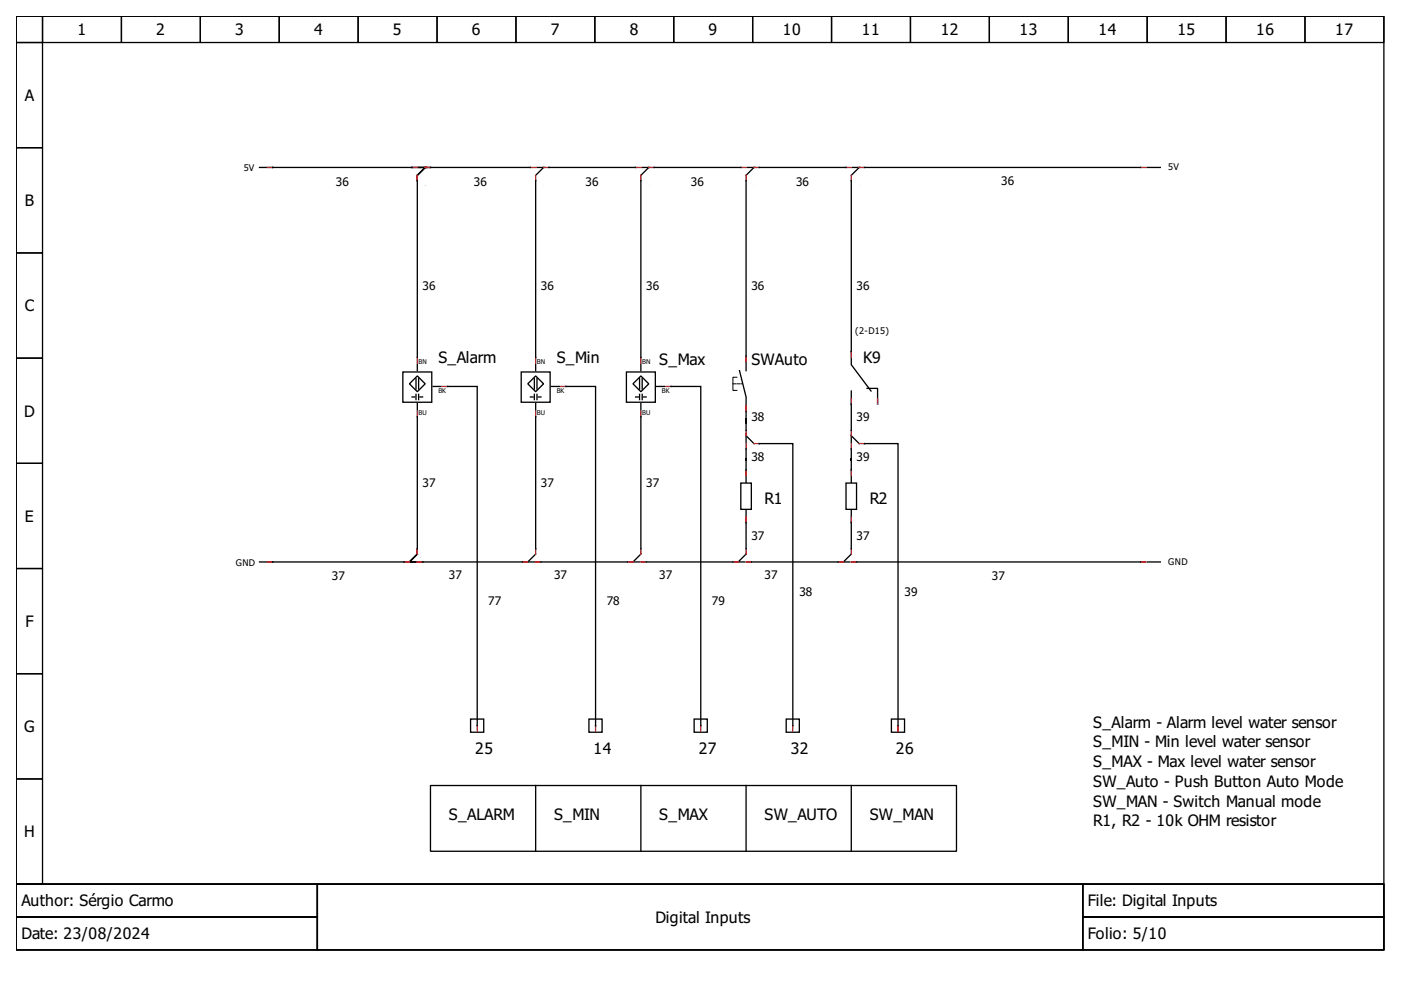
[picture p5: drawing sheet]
<svg xmlns="http://www.w3.org/2000/svg" width="297mm" height="210mm" viewBox="0 0 297 210" stroke-linecap="round" stroke-linejoin="round" font-family="sans-serif">
<g fill="none" stroke="#000" stroke-width=".28">
<path d="M3.4 3.4h290v184.1h-290zM3.4 3.4h5.6v5.6h-5.6zM3.4 9h5.6v22.3h-5.6zM9 3.4h16.7v5.6h-16.7zM25.7 3.4h16.8v5.6h-16.8zM42.5 3.4h16.7v5.6h-16.7zM59.2 3.4h16.7v5.6h-16.7zM75.9 3.4h16.8v5.6h-16.8zM92.7 3.4h16.7v5.6h-16.7zM109.4 3.4h16.7v5.6h-16.7zM126.1 3.4h16.7v5.6h-16.7zM142.8 3.4h16.8v5.6h-16.8z"/>
<path d="M159.6 3.4h16.7v5.6h-16.7zM176.3 3.4h16.7v5.6h-16.7zM193 3.4h16.8v5.6h-16.8zM209.8 3.4h16.7v5.6h-16.7zM226.5 3.4h16.7v5.6h-16.7zM243.2 3.4h16.8v5.6h-16.8zM260 3.4h16.7v5.6h-16.7zM276.7 3.4h16.7v5.6h-16.7zM3.4 31.3h5.6v22.3h-5.6zM180.8 35.5h1.6M182.2 35.5l-1.7 1.7M3.4 53.6h5.6v22.3h-5.6z"/>
<path d="M3.4 75.9h5.6v22.3h-5.6zM85.4 78.9h6.1v6.4h-6.1zM88.5 77.2v1.4M132.8 78.9h6.1v6.4h-6.1zM135.9 79.7l1.7 1.7-1.7 1.7-1.7-1.7zM135.9 77.2v1.4M156.8 78.6l1.4 5.6v2.8M158.2 75.8v2.8M180.5 74.5v2.8l4.2 5.6M3.4 98.2h5.6v22.3h-5.6zM86.8 81.4l1.7-1.7 1.7 1.7-1.7 1.7zM87.4 84.2h.5"/>
<path d="M88.2 80.3v2.2M88.2 83.6v1.1M88.5 85.6v1.4M88.8 80.3v2.2M88.8 83.6v1.1M89 84.2h.6M91.8 81.9h1.7M134.8 84.2h.5M135.6 80.3v2.2M135.6 83.6v1.1M135.9 85.6v1.4M136.2 80.3v2.2"/>
<path d="M136.2 83.6v1.1M136.4 84.2h.6M139.2 81.9h1.7M158.2 92.1v1.7M158.2 99.6v11.2M158.2 92.4l1.7 1.7M180.5 82.9v2.8M180.5 92.1v1.7M180.5 92.4l1.7 1.7M183.8 82.3h2.3v3.4M86.5 119.1h1.7M88.5 117.5l-1.7 1.6"/>
<path d="M111.6 119.1h1.7M113.6 117.5l-1.7 1.6M133.9 119.1h1.7M135.9 117.5l-1.7 1.6M243.2 119.1h2.8M3.4 120.5h5.6v22.3h-5.6zM3.4 142.8h5.6v22.4h-5.6zM3.4 165.2h5.6v22.3h-5.6zM91.3 166.5h111.5v14h-111.5zM113.6 166.5v14M135.9 166.5v14M158.2 166.5v14"/>
<path d="M180.5 166.5v14M3.4 187.5h290v13.9h-290zM3.4 187.5h63.9v6.9h-63.9zM3.4 194.4h63.9v7h-63.9zM67.3 187.5h162.3v13.9h-162.3zM229.6 187.5h63.8v6.9h-63.8zM229.6 194.4h63.8v7h-63.8z"/>
</g>
<g fill="none" stroke="#f00" stroke-width=".28">
<path d="M179.4 35.5h1.1M180.5 37.2v1.1M182.2 35.5h1.1M88.5 75.8v1.1M135.9 75.8v1.1M158.2 75.5v1.1M180.5 74.5v1.2M88.5 87.2v1.2M93.8 81.9h1.1M135.9 87.2v1.2M141.2 81.9h1.1M158.2 86.1v1.1"/>
<path d="M158.2 91.3v1.1M158.2 94.1v1.1M159.9 94.1h1.1M180.5 84.6v1.1M180.5 91.3v1.1M180.5 94.1v1.1M182.2 94.1h1.1M186.1 84.6v1.1M85.7 119.1h1.1M88.5 119.1h1.1M88.5 116.4v1.1M110.8 119.1h1.1"/>
<path d="M113.6 119.1h1.1M113.6 116.4v1.1M133.1 119.1h1.1M135.9 119.1h1.1M135.9 116.4v1.1M241.8 119.1h1.1"/>
</g>
<g fill="none" stroke="#00f" stroke-width=".28">
<path d="M179.4 35.5h.1M180.5 38.3h.1M183.3 35.5h.1M88.5 75.8h.1M135.9 75.8h.1M158.2 75.5h.1M180.5 74.5h.1M88.5 88.4h.1M94.9 81.9h.1M135.9 88.4h.1M142.3 81.9h.1M158.2 95.2h.1"/>
<path d="M158.2 91.3h.1M158.2 87.2h.1M161 94.1h.1M180.5 95.2h.1M180.5 91.3h.1M180.5 85.7h.1M183.3 94.1h.1M186.1 85.7h.1M85.7 119.1h.1M88.5 116.4h.1M89.6 119.1h.1M110.8 119.1h.1"/>
<path d="M113.6 116.4h.1M114.7 119.1h.1M133.1 119.1h.1M135.9 116.4h.1M137 119.1h.1M241.8 119.1h.1"/>
</g>
<path d="M155.4 81.4h1.9" fill="none" stroke="#000" stroke-width=".21" stroke-dasharray=".6 .3"/>
<path d="M156.2 80h-.8v2.8h.8" fill="none" stroke="#000" stroke-width=".21"/>
<path d="M157.1 102.4h2.2v5.6h-2.2z" fill-rule="evenodd" fill="#fff" stroke="#000" stroke-width=".28"/>
<g fill="none" stroke="#f00" stroke-width=".28">
<path d="M56.7 35.5h1.1M87.4 35.5h1.1M88.5 37.2v1.1M90.2 35.5h1.1M112.5 35.5h1.1M113.6 37.2v1.1M115.2 35.5h1.2M134.8 35.5h1.1M135.9 37.2v1.1M137.6 35.5h1.1M157.1 35.5h1.1M158.2 37.2v1.1"/>
<path d="M159.9 35.5h1.1M241.8 35.5h1.1M113.6 75.8v1.1M113.6 87.2v1.2M118.9 81.9h1.1M158.2 99.6v1.1M85.7 119.1h1.1M88.5 119.1h1.1M88.5 116.4v1.1M155.4 119.1h1.1M158.2 109.7v1.1M158.2 116.4v1.1"/>
<path d="M158.2 119.1h1.1M101.2 153.9v1.1M126.3 153.9v1.1M168.1 153.9v1.1"/>
</g>
<g fill="none" stroke="#00f" stroke-width=".28">
<path d="M57.8 35.5h.1M87.4 35.5h.1M88.5 38.3h.1M91.3 35.5h.1M112.5 35.5h.1M113.6 38.3h.1M116.4 35.5h.1M134.8 35.5h.1M135.9 38.3h.1M138.7 35.5h.1M157.1 35.5h.1M158.2 38.3h.1"/>
<path d="M161 35.5h.1M241.8 35.5h.1M113.6 75.8h.1M113.6 88.4h.1M120 81.9h.1M158.2 99.6h.1M85.7 119.1h.1M88.5 116.4h.1M89.6 119.1h.1M155.4 119.1h.1M158.2 110.8h.1M158.2 116.4h.1"/>
<path d="M159.3 119.1h.1M101.2 153.9h.1M126.3 153.9h.1M168.1 153.9h.1"/>
</g>
<g fill="none" stroke="#000" stroke-width=".28">
<path d="M55 35.5h2.8M88.8 35.5h1.6M90.2 35.5l-1.7 1.7M113.9 35.5h1.6M115.2 35.5l-1.6 1.7M136.2 35.5h1.6M137.6 35.5l-1.7 1.7M158.5 35.5h1.6M159.9 35.5l-1.7 1.7M243.2 35.5h2.8M110.5 78.9h6.1v6.4h-6.1zM113.6 77.2v1.4"/>
<path d="M111.9 81.4l1.7-1.7 1.6 1.7-1.6 1.7zM112.5 84.2h.5M113.3 80.3v2.2M113.3 83.6v1.1M113.6 85.6v1.4M113.9 80.3v2.2M113.9 83.6v1.1M114.1 84.2h.6M116.9 81.9h1.7M180.5 99.6v11.2M86.5 119.1h1.7M88.5 117.5l-1.7 1.6"/>
<path d="M156.2 119.1h1.7M158.2 117.5l-1.7 1.6M99.8 152.5h2.8v2.7h-2.8zM124.9 152.5h2.8v2.7h-2.8zM166.7 152.5h2.8v2.7h-2.8z"/>
</g>
<path d="M179.4 102.4h2.2v5.6h-2.2z" fill-rule="evenodd" fill="#fff" stroke="#000" stroke-width=".28"/>
<path d="M87.4 35.5h1.1M88.5 37.2v1.1M90.2 35.5h1.1M180.5 99.6v1.1M56.7 119.1h1.1M177.7 119.1h1.1M180.5 109.7v1.1M180.5 116.4v1.1M180.5 119.1h1.1M148.6 153.9v1.1M190.4 153.9v1.1" fill="none" stroke="#f00" stroke-width=".28"/>
<path d="M87.4 35.5h.1M88.5 38.3h.1M91.3 35.5h.1M180.5 99.6h.1M57.8 119.1h.1M177.7 119.1h.1M180.5 110.8h.1M180.5 116.4h.1M181.6 119.1h.1M148.6 153.9h.1M190.4 153.9h.1" fill="none" stroke="#00f" stroke-width=".28"/>
<g fill="none" stroke="#000" stroke-width=".28">
<path d="M57.8 35.5h29.6M88.5 38.3v37.5M88.8 35.5h1.6M90.2 35.5l-1.7 1.7M91.3 35.5h21.2M113.6 38.3v37.5M116.4 35.5h18.4M135.9 38.3v37.5M138.7 35.5h18.4M158.2 38.3v37.2M161 35.5h18.4M180.5 38.3v36.2"/>
<path d="M183.3 35.5h58.5M88.5 88.4v28M94.9 81.9h6.3v72M113.6 88.4v28M120 81.9h6.3v72M135.9 88.4v28M142.3 81.9h6.3v72M158.2 95.2v4.4M158.2 87.2v4.1M161 94.1h7.1v59.8M180.5 85.7v5.6M180.5 95.2v4.4"/>
<path d="M183.3 94.1h7.1v59.8M55 119.1h30.7M89.6 119.1h21.2M114.7 119.1h18.4M137 119.1h18.4M158.2 110.8v5.6M159.3 119.1h18.4M178.5 119.1h1.7M180.5 110.8v5.6M180.5 117.5l-1.7 1.6M181.6 119.1h60.2M147.2 152.5h2.8v2.7h-2.8z"/>
<path d="M189 152.5h2.8v2.7h-2.8z"/>
</g>
<g font-size="3.3">
<text x="16.4" y="7.5">1</text>
<text x="33.1" y="7.5">2</text>
<text x="49.9" y="7.5">3</text>
<text x="66.6" y="7.5">4</text>
<text x="83.3" y="7.5">5</text>
<text x="100" y="7.5">6</text>
<text x="116.8" y="7.5">7</text>
<text x="133.5" y="7.5">8</text>
<text x="150.2" y="7.5">9</text>
<text x="166" y="7.5">10</text>
<text x="182.7" y="7.5">11</text>
<text x="199.4" y="7.5">12</text>
<text x="216.2" y="7.5">13</text>
<text x="232.9" y="7.5">14</text>
<text x="249.6" y="7.5">15</text>
<text x="266.4" y="7.5">16</text>
<text x="283.1" y="7.5">17</text>
<text x="5.3" y="21.4">A</text>
<text x="5.3" y="43.7">B</text>
<text x="5.3" y="66">C</text>
<text x="92.9" y="77.1">S_Alarm</text>
<text x="118" y="77.1">S_Min</text>
<text x="139.8" y="77.5">S_Max</text>
<text x="159.3" y="77.5">SWAuto</text>
<text x="183" y="77">K9</text>
<text x="5.1" y="88.3">D</text>
<text x="162.1" y="106.9">R1</text>
<text x="184.4" y="106.9">R2</text>
<text x="5.3" y="110.6">E</text>
<text x="5.4" y="132.9">F</text>
<text x="5.1" y="155.3">G</text>
<text x="231.8" y="154.3">S_Alarm - Alarm level water sensor</text>
<text x="100.7" y="159.9">25</text>
<text x="125.8" y="159.9">14</text>
<text x="148.1" y="159.9">27</text>
<text x="167.7" y="159.9">32</text>
<text x="190" y="159.9">26</text>
<text x="231.8" y="158.5">S_MIN - Min level water sensor</text>
<text x="231.8" y="162.6">S_MAX - Max level water sensor</text>
<text x="231.8" y="166.8">SW_Auto - Push Button Auto Mode</text>
<text x="95.2" y="173.8">S_ALARM</text>
<text x="117.5" y="173.8">S_MIN</text>
<text x="139.8" y="173.8">S_MAX</text>
<text x="162.1" y="173.8">SW_AUTO</text>
<text x="184.4" y="173.8">SW_MAN</text>
<text x="231.8" y="171">SW_MAN - Switch Manual mode</text>
<text x="5.1" y="177.6">H</text>
<text x="231.8" y="175.2">R1, R2 - 10k OHM resistor</text>
<text x="4.6" y="192.2">Author: Sérgio Carmo</text>
<text x="138.9" y="195.7">Digital Inputs</text>
<text x="230.7" y="192.2">File: Digital Inputs</text>
<text x="4.6" y="199.2">Date: 23/08/2024</text>
<text x="230.7" y="199.2">Folio: 5/10</text>
</g>
<g font-size="2.5">
<text x="71.2" y="39.4">36</text>
<text x="100.5" y="39.4">36</text>
<text x="124.2" y="39.4">36</text>
<text x="146.5" y="39.4">36</text>
<text x="168.8" y="39.4">36</text>
<text x="212.3" y="39.1">36</text>
<text x="89.6" y="61.4">36</text>
<text x="114.7" y="61.4">36</text>
<text x="137" y="61.4">36</text>
<text x="159.3" y="61.4">36</text>
<text x="181.6" y="61.4">36</text>
<text x="159.3" y="89.3">38</text>
<text x="181.6" y="89.3">39</text>
<text x="159.3" y="97.7">38</text>
<text x="181.6" y="97.7">39</text>
<text x="89.6" y="103.3">37</text>
<text x="114.7" y="103.3">37</text>
<text x="137" y="103.3">37</text>
<text x="159.3" y="114.4">37</text>
<text x="181.6" y="114.4">37</text>
<text x="70.4" y="123.1">37</text>
<text x="95.2" y="122.8">37</text>
<text x="117.5" y="122.8">37</text>
<text x="139.8" y="122.8">37</text>
<text x="162.1" y="122.8">37</text>
<text x="210.3" y="123.1">37</text>
<text x="103.5" y="128.3">77</text>
<text x="128.6" y="128.3">78</text>
<text x="150.9" y="128.3">79</text>
<text x="169.5" y="126.3">38</text>
<text x="191.8" y="126.3">39</text>
</g>
<g font-size="2">
<text x="51.7" y="36.3">5V</text>
<text x="247.7" y="36.1">5V</text>
<text x="181.3" y="70.9">(2-D15)</text>
<text x="50" y="120">GND</text>
<text x="247.7" y="119.7">GND</text>
</g>
<g font-size="1.4">
<text x="88.8" y="77.2">BN</text>
<text x="113.9" y="77.2">BN</text>
<text x="136.2" y="77.2">BN</text>
<text x="92.9" y="83.3">BK</text>
<text x="118" y="83.3">BK</text>
<text x="140.3" y="83.3">BK</text>
<text x="88.8" y="88.1">BU</text>
<text x="113.9" y="88.1">BU</text>
<text x="136.2" y="88.1">BU</text>
</g>
<text font-size=".3" x="90.2" y="39.3">_</text>
</svg>
